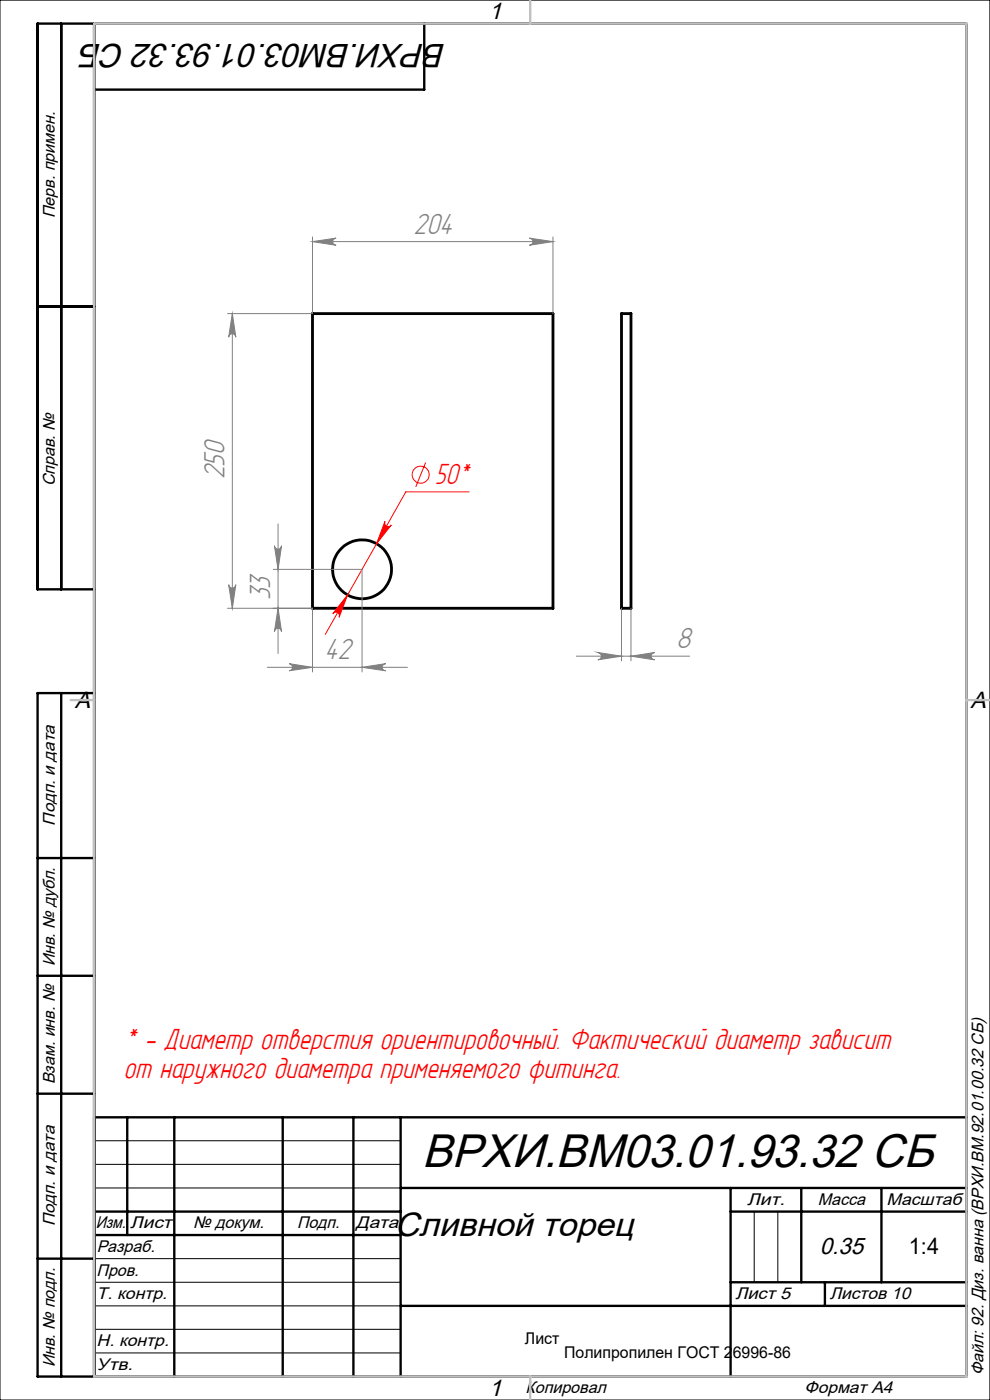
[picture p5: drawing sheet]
<svg xmlns="http://www.w3.org/2000/svg" width="210mm" height="297mm" viewBox="0 0 210 297" stroke-linecap="round" stroke-linejoin="round" font-family="sans-serif">
<g fill="none" stroke="#000" stroke-width=".6">
<path d="M66.3 66.5h51v62.5h-51zM131.8 66.5h2v62.5h-2z"/>
<circle cx="76.8" cy="120.8" r="6.2"/>
</g>
<g fill="none" stroke="#f00" stroke-width=".21">
<path d="M90.3 98.1l-2.1 5.2M81.7 110.6a.78 .78 0 0 0 .3 1 .78 .78 0 0 0 1-.2l-3.1 4zM99.5 104.3h-13.4l-17.1 30.3M73.7 126.2l-1.8 4.7a.77 .77 0 0 0-.3-1 .77 .77 0 0 0-1 .3z"/>
<circle cx="89.2" cy="100.7" r="1.81"/>
</g>
<g fill="none" stroke="#808080" stroke-width=".21">
<path d="M66.3 50.3v16.2h-18M66.3 51.3h51M66.3 51.3l5-.8a.76 .76 0 0 0-.7 .8 .76 .76 0 0 0 .7 .7zM112.3 50.5l5 .8-5 .7a.76 .76 0 0 0 .7-.7 .76 .76 0 0 0-.7-.8zM117.3 50.3v16.2M49.3 66.5v62.5M49.3 66.5l.7 5a.76 .76 0 0 0-.7-.7 .76 .76 0 0 0-.8 .7zM58.2 115.8a.76 .76 0 0 0 .8 .7 .76 .76 0 0 0 .7-.7l-.7 5zM59 111.2v27.4M48.3 129h18v13.6M48.5 124a.76 .76 0 0 0 .8 .7 .76 .76 0 0 0 .7-.7l-.7 5zM58 120.8h18.8v21.8"/>
<path d="M59 129l.7 5a.76 .76 0 0 0-.7-.7 .76 .76 0 0 0-.8 .7zM122.2 139.2h24.1M126.8 138.4l5 .8-5 .8a.78 .78 0 0 0 .8-.8 .78 .78 0 0 0-.8-.8zM131.8 129v11.2M133.8 129v11.2M133.8 139.2l5.1-.8a.78 .78 0 0 0-.8 .8 .78 .78 0 0 0 .8 .8zM56.7 141.6h29.7M61.3 140.8l5 .8-5 .7a.76 .76 0 0 0 .7-.8 .76 .76 0 0 0-.7-.7zM76.8 141.6l5-.8a.76 .76 0 0 0-.7 .7 .76 .76 0 0 0 .7 .8z"/>
</g>
<path d="M0 0h210v297h-210zM20 242h65M20 247h65M20 252h65M160 257v15M165 257v15M20 267h65M20 272h65M20 277h65M20 282h65M20 287h65" fill="none" stroke="#000" stroke-width=".21"/>
<g fill="none" stroke="#000" stroke-width=".5">
<path d="M13 5v120M20 5v287M90 5v14h-70M8 65h12M20 125h-12v-120h197v287h-197v-145h12M13 147v145M8 182h12M8 207h12M8 232h12M20 237h185M27 237v25M37 237v55"/>
<path d="M60 237v55M75 237v55M85 237v55M20 257h65M85 252h120M155 252v40M155 257h50M170 252v20M187 252v20M8 267h12M20 262h65M85 277h120"/>
<path d="M155 272h50M175 272v5"/>
</g>
<path d="M20 5h185v287h-185zM112.5 0v5M15 148.5h5M205 148.5h5M112.5 292v5" fill="none" stroke="#c0c0c0" stroke-width=".5"/>
<path d="M73.7 126.2l-3.1 4a.77 .77 0 0 1 1-.3 .77 .77 0 0 1 .3 1zM81.7 110.6l-1.8 4.8 3.1-4a.78 .78 0 0 1-1 .2 .78 .78 0 0 1-.3-1z" fill="#f00"/>
<g fill="#808080">
<path d="M133.8 139.2l5.1-.8a.78 .78 0 0 0-.8 .8 .78 .78 0 0 0 .8 .8zM126.8 138.4l5 .8-5 .8a.78 .78 0 0 0 .8-.8 .78 .78 0 0 0-.8-.8z"/>
<path d="M66.3 51.3l5-.8a.76 .76 0 0 0-.7 .8 .76 .76 0 0 0 .7 .7zM112.3 50.5l5 .8-5 .7a.76 .76 0 0 0 .7-.7 .76 .76 0 0 0-.7-.8zM61.3 140.8l5 .8-5 .7a.76 .76 0 0 0 .7-.8 .76 .76 0 0 0-.7-.7zM76.8 141.6l5-.8a.76 .76 0 0 0-.7 .7 .76 .76 0 0 0 .7 .8z"/>
<path d="M49.3 66.5l.7 5a.76 .76 0 0 0-.7-.7 .76 .76 0 0 0-.8 .7zM48.5 124a.76 .76 0 0 0 .8 .7 .76 .76 0 0 0 .7-.7l-.7 5zM58.2 115.8a.76 .76 0 0 0 .8 .7 .76 .76 0 0 0 .7-.7l-.7 5zM59 129l.7 5a.76 .76 0 0 0-.7-.7 .76 .76 0 0 0-.8 .7z"/>
</g>
<text font-size="10" x="89.5" y="247.6">ВРХИ.ВМ03.01.93.32 СБ</text>
<g font-size="7.1">
<text x="94.6" y="9.3" transform="rotate(-180 94.6 9.3)">ВРХИ.ВМ03.01.93.32 СБ</text>
<text x="83.7" y="262.3">Сливной торец</text>
</g>
<g font-size="6.9" fill="#808080">
<text x="87.7" y="49.6">204</text>
<text x="47.6" y="101.7" transform="rotate(-90 47.6 101.7)">250</text>
<text x="57.3" y="127.3" transform="rotate(-90 57.3 127.3)">33</text>
<text x="143.6" y="137.5">8</text>
<text x="68.8" y="139.9">42</text>
</g>
<g font-size="6.9" fill="#f00">
<text x="92.2" y="102.7">50*</text>
<text x="26.2" y="222.5">* - Диаметр отверстия ориентировочный. Фактический диаметр зависит</text>
<text x="26.2" y="228.8">от наружного диаметра применяемого фитинга.</text>
</g>
<g font-size="5">
<text x="103.7" y="4.1">1</text>
<text x="15.9" y="150.1">A</text>
<text x="205.9" y="150.1">A</text>
<text x="173.9" y="266">0.35</text>
<text x="103.7" y="296.1">1</text>
</g>
<text font-size="4.8" x="192.8" y="266">1:4</text>
<g font-size="3.6">
<text x="11.6" y="46.3" transform="rotate(-90 11.6 46.3)">Перв. примен.</text>
<text x="11.6" y="103.2" transform="rotate(-90 11.6 103.2)">Справ. №</text>
<text x="11.6" y="175.1" transform="rotate(-90 11.6 175.1)">Подп. и дата</text>
<text x="11.6" y="205" transform="rotate(-90 11.6 205)">Инв. № дубл.</text>
<text x="11.6" y="230" transform="rotate(-90 11.6 230)">Взам. инв. №</text>
<text x="158.5" y="255.6">Лит.</text>
<text x="173.5" y="255.6">Масса</text>
<text x="188.1" y="255.6">Масштаб</text>
<text x="11.6" y="260.1" transform="rotate(-90 11.6 260.1)">Подп. и дата</text>
<text x="20.3" y="260.6">Изм.</text>
<text x="27.6" y="260.6">Лист</text>
<text x="41" y="260.6">№ докум.</text>
<text x="63" y="260.6">Подп.</text>
<text x="75.5" y="260.6">Дата</text>
<text x="20.5" y="265.6">Разраб.</text>
<text x="20.5" y="275.6">Т. контр.</text>
<text x="20.5" y="270.6">Пров.</text>
<text x="156" y="275.6">Лист 5</text>
<text x="176" y="275.6">Листов 10</text>
<text x="20.5" y="285.6">Н. контр.</text>
<text x="11.6" y="290" transform="rotate(-90 11.6 290)">Инв. № подл.</text>
<text x="20.5" y="290.6">Утв.</text>
<text x="208.6" y="291.8" transform="rotate(-90 208.6 291.8)">Файл: 92. Диз. ванна (ВРХИ.ВМ.92.01.00.32 СБ)</text>
<text x="111.5" y="295.6">Копировал</text>
<text x="170.7" y="295.6">Формат А4</text>
</g>
<g font-size="3.4">
<text x="111.4" y="285.2">Лист</text>
<text x="119.7" y="288.1">Полипропилен ГОСТ 26996-86</text>
</g>
</svg>
